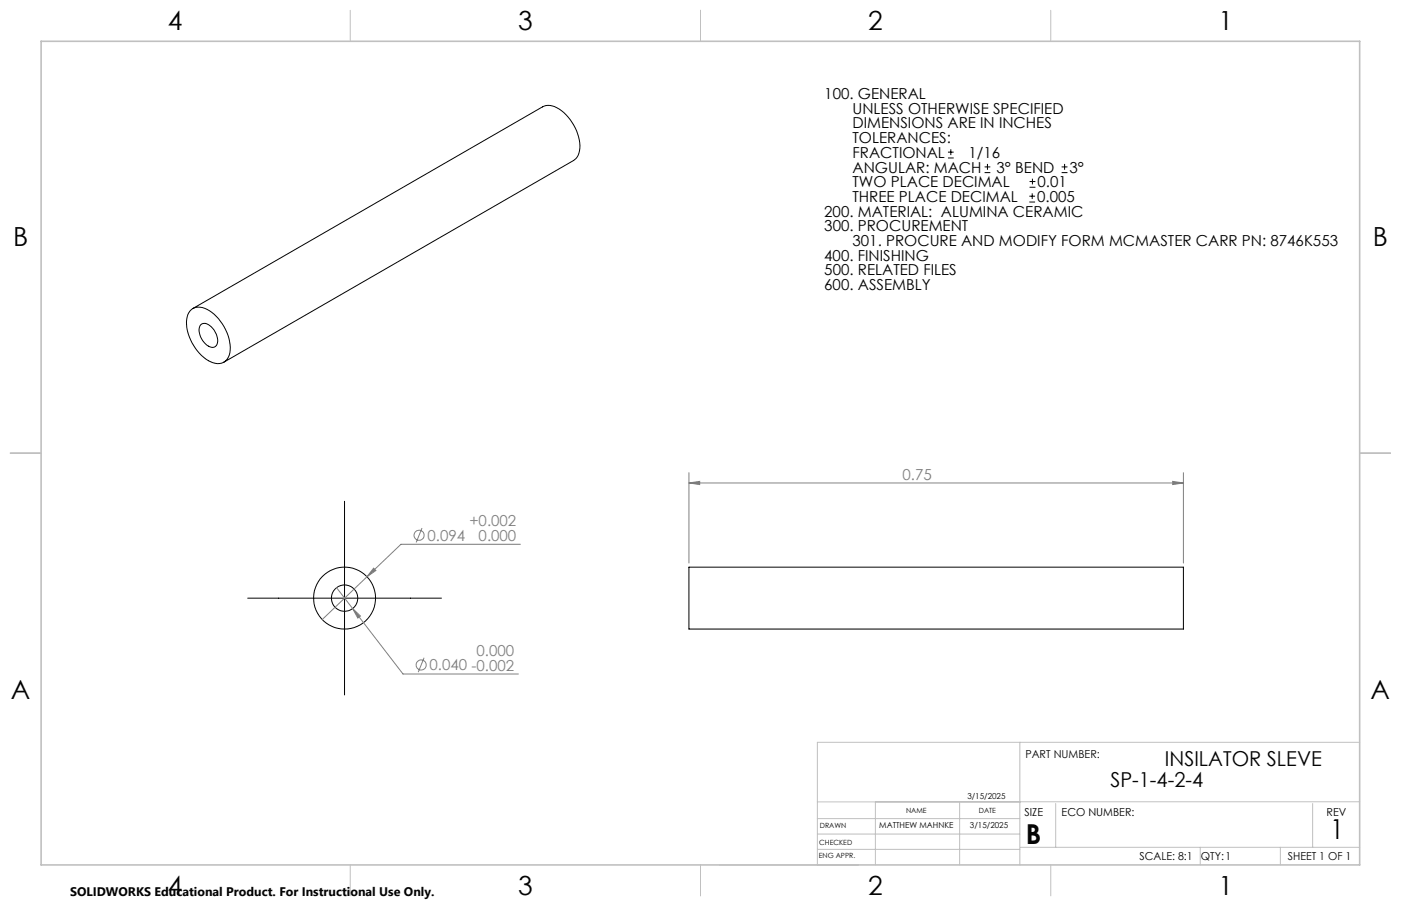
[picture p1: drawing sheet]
<svg xmlns="http://www.w3.org/2000/svg" width="432mm" height="279mm" viewBox="0 0 432 279" stroke-linecap="round" stroke-linejoin="round" font-family="sans-serif">
<g fill="none" stroke="#000" stroke-width=".31">
<path d="M292.2 48.7h1.7M292.2 46.9h1.7M293.1 46v1.8M303.5 53.2h1.7M303.5 51.5h1.7M304.3 50.6v1.8M317.3 57.7h1.8M317.3 56h1.8M318.1 59.6v1.8M318.2 55.1v1.8M327.2 53.2h1.8M327.2 51.5h1.8"/>
<path d="M328.1 50.6v1.8M317.3 62.3h1.7M317.3 60.5h1.7M58.9 95.5a5.1 5.1 0 0 1 6.4 .8 13.9 13.9 0 0 1 5.4 13.1 3.8 3.8 0 0 1-5.8 2.2 14 14 0 0 1-7.2-13.8l.4-1.3zM59.4 95.1l107.8-62.2a5.9 5.9 0 0 1 6.6 1.8 14.2 14.2 0 0 1 4.8 11.8l-.7 1.9-1.1 1.1-107.8 62.2M61.8 100.2a2.26 2.26 0 0 1 3.4 .6 5.2 5.2 0 0 1 1.4 5.8 2.26 2.26 0 0 1-3.3-.6 5.2 5.2 0 0 1-1.5-5.8zM106.2 154.6v59.7M212.3 174.9h152.4v19.1h-152.4zM76.3 184.5h59.8"/>
<circle cx="106.2" cy="184.4" r="9.5"/>
<circle cx="106.2" cy="184.5" r="4.1"/>
</g>
<g fill="none" stroke="#808080" stroke-width=".31">
<path d="M212.3 148.9l3.4-.5v1zM212.3 145.8v27.8M212.3 148.9h152.4M361.4 148.4l3.3 .5-3.3 .5zM364.7 145.8v27.8M113.1 177.9l-13.8 13.2M115.1 175.2l.8 .7-2.8 2zM130.1 162.8l-1.8 4.5M160.4 167.9h-36.8l-10.5 10M103.7 181.2l5 6.5M108.7 187.7l2.4 2.3-.8 .6zM108.7 187.7l15.5 20.2h35.6"/>
<path d="M130.7 202.8l-1.8 4.5"/>
<circle cx="129.2" cy="165.1" r="1.56"/>
<circle cx="129.8" cy="205.1" r="1.55"/>
</g>
<g fill="none" stroke="#c0c0c0" stroke-width=".31">
<path d="M107.9 3.2v9.5M215.9 3.2v9.5M323.8 3.2v9.5M3.1 139.7h9.6M419.1 139.7h9.5M314.3 228.9v37.8M419.1 228.9h-167.2v37.8M251.9 257.2h62.4M251.9 252.4h62.4M269.8 247.3v19.4M295.8 247.7v19M325.4 247.8v13.5"/>
<path d="M404.6 247.8v13.5M419.1 247.3h-167.2M107.9 266.7v9.6M215.9 266.7v9.6M221.7 266.7h42.9M251.9 261.9h62.4M314.5 261.3h104.6M323.8 266.7v9.6M369.9 261.3v5.4M394.6 261.3v5.4"/>
</g>
<path d="M12.7 12.7h406.4v254h-406.4z" fill="none" stroke="#c0c0c0" stroke-width=".5"/>
<g fill="#808080">
<path d="M361.4 148.4l3.3 .5-3.3 .5zM212.3 148.9l3.4-.5v1z"/>
<path d="M108.7 187.7l1.6 2.9 .8-.6zM115.1 175.2l-2 2.7 2.8-2z"/>
</g>
<g font-size="8.5">
<text x="316.2" y="260.2">B</text>
<text x="410" y="258.9">1</text>
</g>
<g font-size="8.1">
<text x="51.7" y="9.3">4</text>
<text x="159.7" y="9.3">3</text>
<text x="267.6" y="9.3">2</text>
<text x="375.6" y="9.3">1</text>
<text x="4" y="76">B</text>
<text x="423.1" y="76">B</text>
<text x="3.3" y="215.7">A</text>
<text x="422.4" y="215.7">A</text>
<text x="51.7" y="276">4</text>
<text x="159.7" y="276">3</text>
<text x="267.6" y="276">2</text>
<text x="375.6" y="276">1</text>
</g>
<g font-size="6.3">
<text x="359.1" y="236.4">INSILATOR SLEVE</text>
<text x="342.2" y="242.7">SP-1-4-2-4</text>
</g>
<g font-size="4.7">
<text x="254" y="30.6">100. GENERAL</text>
<text x="262.8" y="35.1">UNLESS OTHERWISE SPECIFIED</text>
<text x="262.8" y="39.6">DIMENSIONS ARE IN INCHES</text>
<text x="262.8" y="44.2">TOLERANCES:</text>
<text x="262.8" y="48.7">FRACTIONAL</text>
<text x="262.8" y="53.2">ANGULAR: MACH</text>
<text x="298.5" y="48.7">1/16</text>
<text x="307.2" y="53.2">3° BEND</text>
<text x="329.6" y="53.2">3°</text>
<text x="262.8" y="57.7">TWO PLACE DECIMAL</text>
<text x="319.7" y="57.7">0.01</text>
<text x="262.8" y="62.3">THREE PLACE DECIMAL</text>
<text x="319.7" y="62.3">0.005</text>
<text x="254" y="66.8">200. MATERIAL: ALUMINA CERAMIC</text>
<text x="254" y="71.3">300. PROCUREMENT</text>
<text x="262.8" y="75.8">301. PROCURE AND MODIFY FORM MCMASTER CARR PN: 8746K553</text>
<text x="254" y="80.4">400. FINISHING</text>
<text x="254" y="89.4">600. ASSEMBLY</text>
<text x="254" y="84.9">500. RELATED FILES</text>
</g>
<g font-size="4.7" fill="#808080">
<text x="278.2" y="147.9">0.75</text>
<text x="131.8" y="166.8">0.094</text>
<text x="144.7" y="162.3">+0.002</text>
<text x="147.5" y="166.8">0.000</text>
<text x="146.9" y="202.3">0.000</text>
<text x="132.4" y="206.8">0.040 -0.002</text>
</g>
<text font-size="3.8" x="21.6" y="276.3">SOLIDWORKS Educational Product. For Instructional Use Only.</text>
<g font-size="3.4">
<text x="316" y="233.6">PART NUMBER:</text>
<text x="315.8" y="251.6">SIZE</text>
<text x="327.2" y="251.6">ECO NUMBER:</text>
<text x="408.9" y="251.7">REV</text>
<text x="351.2" y="265.2">SCALE: 8:1</text>
<text x="370.1" y="265.3">QTY:1</text>
<text x="396.9" y="265.2">SHEET 1 OF 1</text>
</g>
<g font-size="2.5">
<text x="298.1" y="246.4">3/15/2025</text>
<text x="271" y="255.4">MATTHEW MAHNKE</text>
<text x="299" y="255.4">3/15/2025</text>
</g>
<g font-size="2.2">
<text x="279.3" y="250.8">NAME</text>
<text x="301.7" y="250.8">DATE</text>
<text x="252.7" y="255.4">DRAWN</text>
<text x="252.5" y="260.5">CHECKED</text>
<text x="252.4" y="264.7">ENG APPR.</text>
</g>
</svg>
